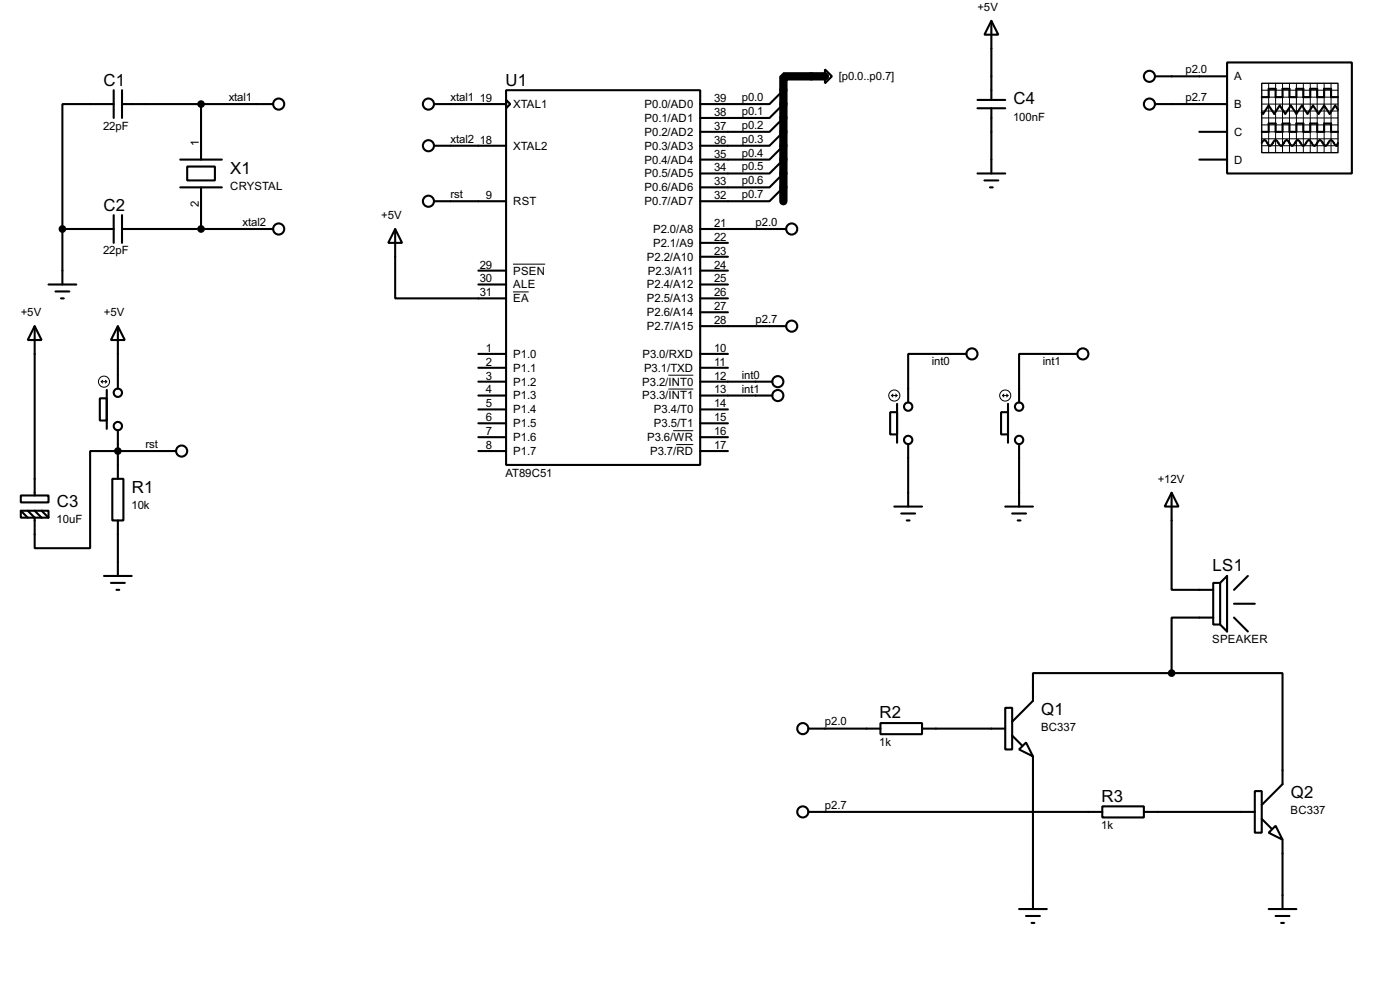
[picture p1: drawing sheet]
<svg xmlns="http://www.w3.org/2000/svg" width="256mm" height="180mm" viewBox="0 0 256 180" stroke-linecap="round" stroke-linejoin="round" font-family="sans-serif">
<path d="M151.1 14h-7.6v22.8" fill="none" stroke="#000" stroke-width="1.5"/>
<g fill="none" stroke="#000" stroke-width=".38">
<path d="M20.8 19h-9.4v22.9M20.8 16.5v5.1M22.4 19h27.6M22.4 16.5v5.1M36.8 19v10.2M79.5 19h13.2M92.7 16.5h35.6v68.6h-35.6zM92.7 18.3l.8 .7-.8 .8zM143.5 19l-2.5 2.6h-12.7M143.5 16.5l-2.5 2.5h-12.7M151.1 12.7l1.3 1.3-1.3 1.2zM179.1 19.8h5"/>
<path d="M179.1 18.3h5M181.6 3.8l1.3 2.5h-2.6zM181.6 3.8v14.5M181.6 19.8v11.9M211.6 19h13.2M211.6 14h13.2M224.8 11.4h22.8v20.3h-22.8zM231.1 17.8h1.3v-1.5h1.3v1.5h1.2v-1.5h1.3v1.5h1.3v-1.5h1.3v1.5h1.2v-1.5h1.3v1.5h1.3v-1.5h1.2v1.5h1.3M20.8 39.4v5M22.4 39.4v5M33 29.2h7.6M33 34.3h7.6"/>
<path d="M34.3 30.5h5.1v2.5h-5.1zM36.8 34.3v7.6M79.5 26.7h13.2M79.5 36.8h13.2M143.5 34.3l-2.5 2.5h-12.7M143.5 31.7l-2.5 2.6h-12.7M143.5 29.2l-2.5 2.5h-12.7M143.5 26.7l-2.5 2.5h-12.7M143.5 24.1l-2.5 2.6h-12.7M143.5 21.6l-2.5 2.5h-12.7M179.1 31.7h5M180.3 33h2.6"/>
<path d="M181.4 34.3h.5M219.7 24.1h5.1M219.7 29.2h5.1M231.1 26.2l.3-.4 .2-.1 .3 .1 .5 .7 .3 .2 .2-.2 .5-.7 .3-.1 .2 .1 .5 .7 .3 .2 .2-.2 .5-.7 .3-.1 .3 .1 .5 .7 .2 .2 .3-.2 .5-.7 .2-.1 .3 .1 .5 .7 .3 .2 .2-.2 .5-.7 .3-.1 .2 .1 .5 .7 .3 .2 .2-.2 .5-.7 .3-.1 .3 .1 .5 .7 .2 .2 .3-.2 .5-.7 .2-.1 .3 .1 .5 .7 .3 .2 .2-.5M231.1 24.1h1.3v-1.5h1.3v1.5h1.2v-1.5h1.3v1.5h1.3v-1.5h1.3v1.5h1.2v-1.5h1.3v1.5h1.3v-1.5h1.2v1.5h1.3M245.1 20.1l-.5-.8-1 1.5-1-1.5-1 1.5-1.1-1.5-1 1.5-1-1.5-1 1.5-1-1.5-1 1.5-1.1-1.5-1 1.5-1-1.5-1 1.5-.3-.2M6.3 59.7l1.3 2.5h-2.5zM6.3 59.7v31M8.9 52.1h5.1M10.2 53.3h2.5M11.2 54.6h.5M11.4 41.9v10.2"/>
<path d="M11.4 41.9h9.4M21.6 59.7l1.3 2.5h-2.6zM21.6 59.7v11.4M22.4 41.9h27.6M72.4 41.9l1.3 2.5h-2.6zM72.4 41.9v12.7h20.3M87.6 52.1h5.1M87.6 49.5h5.1M128.3 41.9h15.7M128.3 59.7h15.7M128.3 52.1h5M128.3 54.6h5"/>
<path d="M128.3 49.5h5M128.3 44.4h5M128.3 47h5M128.3 57.1h5M18.3 72.9h1.3v4.1h-1.3zM19.6 71.4v7.1M21.6 78.7v8.9M87.6 69.8h5.1M87.6 72.4h5.1M87.6 64.8h5.1M87.6 67.3h5.1M87.6 74.9h5.1"/>
<path d="M87.6 77.5h5.1M128.3 69.8h13.2M128.3 72.4h13.2M128.3 64.8h5M128.3 67.3h5M128.3 74.9h5M128.3 77.5h5M163.1 75.4h1.2v4.1h-1.2zM164.3 73.9v7.1M177 64.8h-10.6v8.9M183.4 75.4h1.3v4.1h-1.3zM184.7 73.9v7.1"/>
<path d="M197.4 64.8h-10.7v8.9M3.8 90.7h5.1v1.2h-5.1zM3.8 93.5h5.1v1.2h-5.1zM3.8 93.5l1.3 1.2M6.3 93.5l1.3 1.2M7.6 93.5l1.3 1.2M20.6 87.6h2v7.6h-2zM21.6 95.2v10.2M32.3 82.5h-15.8v17.8h-10.2v-5.6l-1.2-1.2M87.6 82.5h5.1M87.6 80h5.1M128.3 82.5h5"/>
<path d="M128.3 80h5M163.8 92.7h5.1M165.1 94h2.5M166.1 95.2h.5M166.4 81.3v11.4M184.1 92.7h5.1M185.4 94h2.6M186.4 95.2h.5M186.7 81.3v11.4M214.6 90.2l1.3 2.5h-2.5zM214.6 90.2v17.7h7.6M19 105.4h5.1"/>
<path d="M20.3 106.7h2.6M21.3 107.9h.5M222.2 106.7h1.3v7.6h-1.3zM222.2 113h-7.6v10.2M223.5 106.7l1.3-1.3v10.2l-1.3-1.3M226.1 110.5h3.8M226.1 113l2.5 2.6M228.6 105.4l-2.5 2.5M148.1 133.3h13.2M161.3 132.3h7.6v2.1h-7.6zM168.9 133.3h15.2M184.1 129.5h1.3v7.7h-1.3z"/>
<path d="M185.4 134.6l1.8 1.8M186.7 137.2l1.3-1.3 1.2 2.5zM189.2 138.4v28M214.6 123.2h-25.4v5.1l-3.8 3.8M214.6 123.2h20.3v20.3l-3.8 3.8M148.1 148.6h53.8M201.9 147.6h7.6v2h-7.6zM209.5 148.6h20.4M229.9 144.8h1.2v7.6h-1.2zM231.1 149.9l1.8 1.7M232.4 152.4l1.3-1.3 1.2 2.6zM234.9 153.7v12.7"/>
<path d="M186.7 166.4h5.1M188 167.6h2.5M189 168.9h.5M232.4 166.4h5.1M233.7 167.6h2.5M234.7 168.9h.5"/>
<circle cx="51.1" cy="19.1" r="1.02"/>
<circle cx="78.5" cy="19.1" r="1.02"/>
<circle cx="210.6" cy="14" r="1.02"/>
<circle cx="210.6" cy="19.1" r="1.02"/>
<circle cx="78.5" cy="26.7" r="1.02"/>
<circle cx="78.5" cy="36.8" r="1.02"/>
<circle cx="51.1" cy="41.9" r="1.02"/>
<circle cx="145" cy="59.7" r="1.02"/>
<circle cx="145" cy="41.9" r="1.02"/>
<circle cx="21.6" cy="71.9" r=".76"/>
<circle cx="21.6" cy="78" r=".76"/>
<circle cx="142.5" cy="72.4" r="1.02"/>
<circle cx="142.5" cy="69.9" r="1.02"/>
<circle cx="166.4" cy="74.4" r=".76"/>
<circle cx="178.1" cy="64.8" r="1.02"/>
<circle cx="186.7" cy="74.4" r=".76"/>
<circle cx="198.4" cy="64.8" r="1.02"/>
<circle cx="33.3" cy="82.6" r="1.02"/>
<circle cx="166.4" cy="80.5" r=".76"/>
<circle cx="186.7" cy="80.5" r=".76"/>
<circle cx="147.1" cy="133.4" r="1.02"/>
<circle cx="147.1" cy="148.6" r="1.02"/>
</g>
<g fill="none" stroke="#000" stroke-width=".18">
<path d="M231.1 19h14M231.1 16.5h14M231.1 17.8h14M232.4 15.2v12.7M233.7 15.2v12.7M234.9 15.2v12.7M236.2 15.2v12.7M237.5 15.2v12.7M238.8 15.2v12.7M240 15.2v12.7M241.3 15.2v12.7M242.6 15.2v12.7"/>
<path d="M243.8 15.2v12.7M231.1 20.3h14M231.1 22.9h14M231.1 24.1h14M231.1 25.4h14M231.1 26.7h14M231.1 21.6h14M94 53.4h2.9M94 48.3h5.9M18.5 69.8h1.1M18.5 69.8l.3 .3M18.8 69.6l-.3 .2"/>
<path d="M19.3 69.6l.3 .2M19.6 69.8l-.3 .3M122.4 68.7h4.6M122.4 71.2h4.6M123.3 78.8h3.7M163.3 72.4h1M163.3 72.4l.3 .2M163.6 72.1l-.3 .3M164.1 72.1l.2 .3M164.3 72.4l-.2 .2M183.6 72.4h1.1M183.6 72.4l.3 .2"/>
<path d="M183.9 72.1l-.3 .3M184.4 72.1l.3 .3M184.7 72.4l-.3 .2M123.9 81.4h3.1"/>
<circle cx="19" cy="69.9" r="1.02"/>
<circle cx="163.8" cy="72.4" r="1.02"/>
<circle cx="184.1" cy="72.4" r="1.02"/>
</g>
<g fill="#000" stroke="#000" stroke-width=".38">
<circle cx="36.8" cy="19" r=".51"/>
<circle cx="11.4" cy="41.9" r=".51"/>
<circle cx="36.8" cy="41.9" r=".51"/>
<circle cx="21.6" cy="82.5" r=".51"/>
<circle cx="214.6" cy="123.2" r=".51"/>
</g>
<path d="M231.1 15.2h14v12.7h-14z" fill="none" stroke="#000" stroke-width=".25"/>
<g font-size="3.4">
<text x="18.9" y="15.7">C1</text>
<text x="92.6" y="15.7">U1</text>
<text x="185.6" y="19.1">C4</text>
<text x="42.2" y="31.8">X1</text>
<text x="18.9" y="38.6">C2</text>
<text x="10.4" y="92.8">C3</text>
<text x="24.1" y="90.2">R1</text>
<text x="222.1" y="104.6">LS1</text>
<text x="161.1" y="131.5">R2</text>
<text x="190.7" y="130.8">Q1</text>
<text x="201.8" y="146.7">R3</text>
<text x="236.4" y="146">Q2</text>
</g>
<g font-size="2.3">
<text x="179.1" y="2">+5V</text>
<text x="153.7" y="14.7">[p0.0..p0.7]</text>
<text x="217.2" y="13.4">p2.0</text>
<text x="226.1" y="14.7">A</text>
<text x="18.9" y="23.7">22pF</text>
<text x="41.9" y="18.5">xtal1</text>
<text x="82.5" y="18.5">xtal1</text>
<text x="87.9" y="18.7">19</text>
<text x="94" y="19.8">XTAL1</text>
<text x="118.1" y="19.8">P0.0/AD0</text>
<text x="118.1" y="22.3">P0.1/AD1</text>
<text x="130.8" y="18.7">39</text>
<text x="130.8" y="21.2">38</text>
<text x="130.8" y="23.7">37</text>
<text x="135.9" y="23.6">p0.2</text>
<text x="135.9" y="21">p0.1</text>
<text x="135.9" y="18.5">p0.0</text>
<text x="185.6" y="22.1">100nF</text>
<text x="217.2" y="18.5">p2.7</text>
<text x="226.1" y="19.8">B</text>
<text x="36.4" y="26.7" transform="rotate(-90 36.4 26.7)">1</text>
<text x="82.5" y="26.1">xtal2</text>
<text x="87.9" y="26.3">18</text>
<text x="94" y="27.4">XTAL2</text>
<text x="118.1" y="24.8">P0.2/AD2</text>
<text x="118.1" y="27.4">P0.3/AD3</text>
<text x="118.1" y="29.9">P0.4/AD4</text>
<text x="130.8" y="26.3">36</text>
<text x="130.8" y="28.8">35</text>
<text x="135.9" y="28.7">p0.4</text>
<text x="135.9" y="26.1">p0.3</text>
<text x="226.1" y="24.8">C</text>
<text x="226.1" y="29.9">D</text>
<text x="42.2" y="34.8">CRYSTAL</text>
<text x="118.1" y="32.5">P0.5/AD5</text>
<text x="118.1" y="35">P0.6/AD6</text>
<text x="130.8" y="31.4">34</text>
<text x="130.8" y="33.9">33</text>
<text x="135.9" y="33.7">p0.6</text>
<text x="135.9" y="31.2">p0.5</text>
<text x="36.4" y="38" transform="rotate(-90 36.4 38)">2</text>
<text x="44.4" y="41.4">xtal2</text>
<text x="69.8" y="40.1">+5V</text>
<text x="82.5" y="36.3">rst</text>
<text x="89" y="36.4">9</text>
<text x="94" y="37.5">RST</text>
<text x="118.1" y="37.5">P0.7/AD7</text>
<text x="130.8" y="36.4">32</text>
<text x="130.8" y="41.5">21</text>
<text x="135.9" y="36.3">p0.7</text>
<text x="138.4" y="41.4">p2.0</text>
<text x="18.9" y="46.6">22pF</text>
<text x="118.5" y="47.7">P2.2/A10</text>
<text x="119.6" y="42.6">P2.0/A8</text>
<text x="119.6" y="45.2">P2.1/A9</text>
<text x="130.8" y="44.1">22</text>
<text x="130.8" y="46.6">23</text>
<text x="87.9" y="51.7">30</text>
<text x="87.9" y="49.1">29</text>
<text x="94" y="52.8">ALE</text>
<text x="94" y="50.2">PSEN</text>
<text x="118.5" y="52.8">P2.4/A12</text>
<text x="118.7" y="50.2">P2.3/A11</text>
<text x="130.8" y="49.1">24</text>
<text x="130.8" y="51.7">25</text>
<text x="3.8" y="57.9">+5V</text>
<text x="19" y="57.9">+5V</text>
<text x="87.9" y="54.2">31</text>
<text x="94" y="55.3">EA</text>
<text x="118.5" y="55.3">P2.5/A13</text>
<text x="118.5" y="57.9">P2.6/A14</text>
<text x="130.8" y="59.3">28</text>
<text x="130.8" y="54.2">26</text>
<text x="130.8" y="56.8">27</text>
<text x="138.4" y="59.1">p2.7</text>
<text x="89" y="64.4">1</text>
<text x="94" y="65.5">P1.0</text>
<text x="117.7" y="65.5">P3.0/RXD</text>
<text x="118.5" y="60.4">P2.7/A15</text>
<text x="130.8" y="64.4">10</text>
<text x="89" y="66.9">2</text>
<text x="89" y="69.5">3</text>
<text x="94" y="68">P1.1</text>
<text x="94" y="70.6">P1.2</text>
<text x="117.6" y="70.6">P3.2/INT0</text>
<text x="118" y="68">P3.1/TXD</text>
<text x="130.8" y="66.9">11</text>
<text x="130.8" y="69.5">12</text>
<text x="135.9" y="69.3">int0</text>
<text x="135.9" y="71.8">int1</text>
<text x="170.7" y="66.9">int0</text>
<text x="191.1" y="66.9">int1</text>
<text x="89" y="72">4</text>
<text x="89" y="74.5">5</text>
<text x="89" y="77.1">6</text>
<text x="94" y="73.1">P1.3</text>
<text x="94" y="75.6">P1.4</text>
<text x="117.6" y="73.1">P3.3/INT1</text>
<text x="119.8" y="75.6">P3.4/T0</text>
<text x="130.8" y="72">13</text>
<text x="130.8" y="74.5">14</text>
<text x="130.8" y="77.1">15</text>
<text x="26.7" y="82">rst</text>
<text x="89" y="79.6">7</text>
<text x="89" y="82.2">8</text>
<text x="94" y="78.2">P1.5</text>
<text x="94" y="80.7">P1.6</text>
<text x="94" y="83.3">P1.7</text>
<text x="118.5" y="80.7">P3.6/WR</text>
<text x="119.1" y="83.3">P3.7/RD</text>
<text x="119.8" y="78.2">P3.5/T1</text>
<text x="130.8" y="82.2">17</text>
<text x="130.8" y="79.6">16</text>
<text x="92.6" y="87.2">AT89C51</text>
<text x="212.1" y="88.3">+12V</text>
<text x="10.4" y="95.7">10uF</text>
<text x="24.1" y="93.1">10k</text>
<text x="222.1" y="117.6">SPEAKER</text>
<text x="151.1" y="132.8">p2.0</text>
<text x="161.1" y="136.4">1k</text>
<text x="190.7" y="133.8">BC337</text>
<text x="151.1" y="148">p2.7</text>
<text x="236.4" y="149">BC337</text>
<text x="201.7" y="151.7">1k</text>
</g>
</svg>
